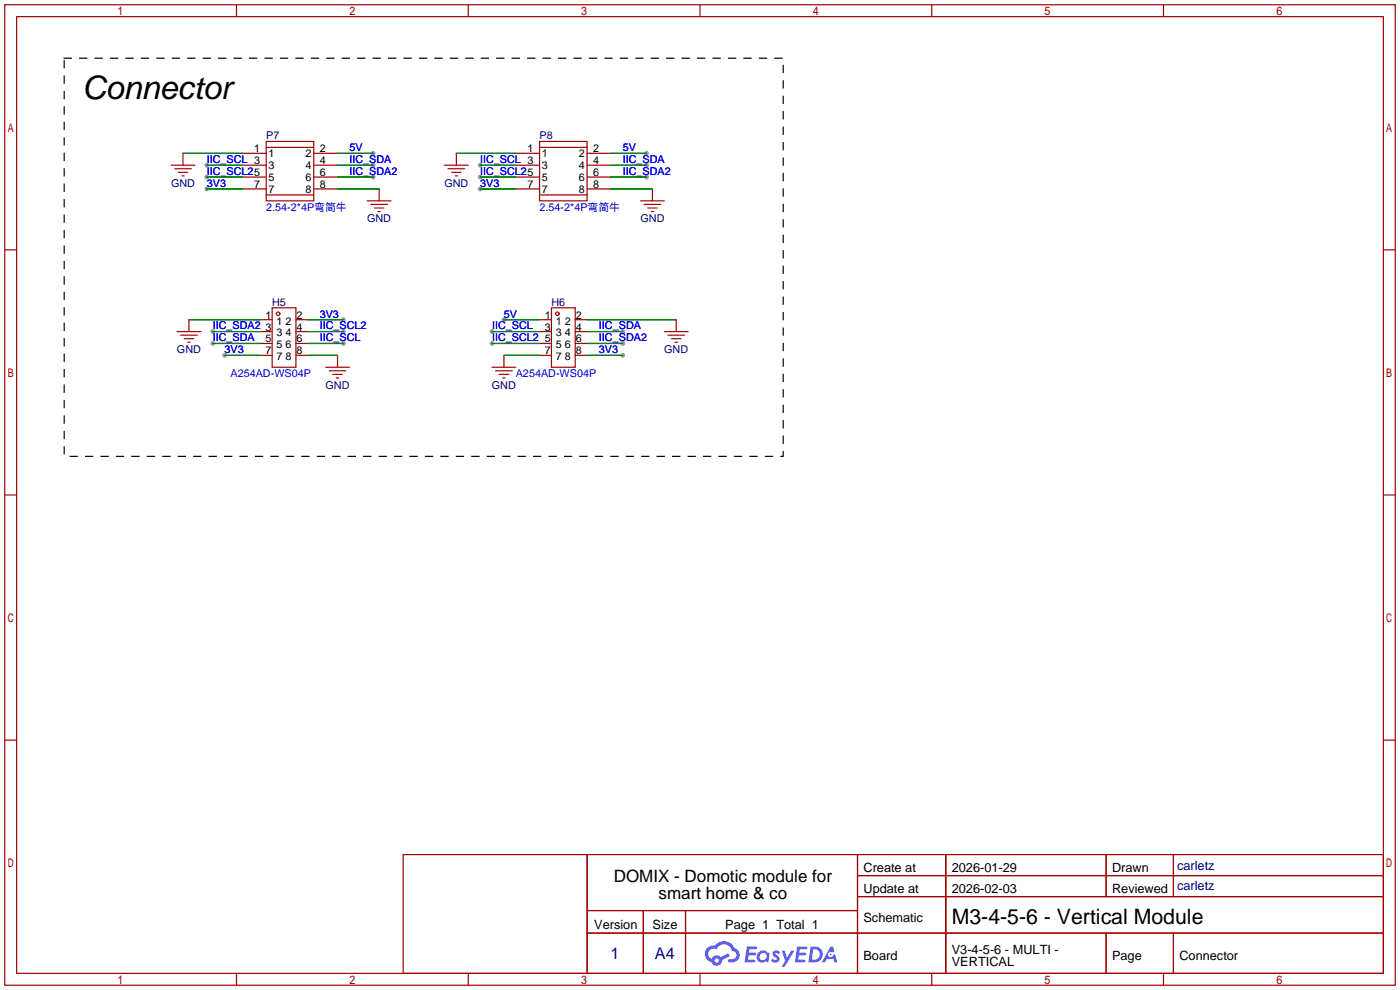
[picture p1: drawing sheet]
<svg xmlns="http://www.w3.org/2000/svg" width="299mm" height="212mm" viewBox="0 0 299 212" stroke-linecap="round" stroke-linejoin="round" font-family="sans-serif">
<g fill="#999">
<circle cx="44.2" cy="35.3" r=".51"/>
<circle cx="44.2" cy="37.8" r=".51"/>
<circle cx="44.2" cy="40.4" r=".51"/>
<circle cx="79.8" cy="35.3" r=".51"/>
<circle cx="79.8" cy="32.8" r=".51"/>
<circle cx="79.8" cy="37.8" r=".51"/>
<circle cx="102.6" cy="35.3" r=".51"/>
<circle cx="102.6" cy="37.8" r=".51"/>
<circle cx="102.6" cy="40.4" r=".51"/>
<circle cx="138.2" cy="35.3" r=".51"/>
<circle cx="138.2" cy="32.8" r=".51"/>
<circle cx="138.2" cy="37.8" r=".51"/>
<circle cx="45.5" cy="70.9" r=".51"/>
<circle cx="73.4" cy="70.9" r=".51"/>
<circle cx="73.4" cy="68.3" r=".51"/>
<circle cx="48" cy="75.9" r=".51"/>
<circle cx="45.5" cy="73.4" r=".51"/>
<circle cx="73.4" cy="73.4" r=".51"/>
<circle cx="133.1" cy="70.9" r=".51"/>
<circle cx="133.1" cy="73.4" r=".51"/>
<circle cx="105.2" cy="70.9" r=".51"/>
<circle cx="105.2" cy="73.4" r=".51"/>
<circle cx="133.1" cy="75.9" r=".51"/>
<circle cx="107.7" cy="68.3" r=".51"/>
</g>
<g fill="none" stroke="#a10000" stroke-width=".25">
<path d="M1 1h297.2v209.6h-297.2zM3.6 3.6h292.1v204.4h-292.1zM50.5 1v2.6M100.1 1v2.6M149.6 1v2.6M199.1 1v2.6M248.7 1v2.6M1 53.4h2.6M295.7 53.4h2.5M1 105.8h2.6M295.7 105.8h2.5M1 158.2h2.6"/>
<path d="M295.7 158.2h2.5M50.5 208v2.6M100.1 208v2.6M149.6 208v2.6M199.1 208v2.6M248.7 208v2.6"/>
</g>
<g fill="#5487ff">
<path d="M165.3 203.3a.99 .99 0 0 1 1.4 .2l-.3 .5a.39 .39 0 0 0-.3-.3 .39 .39 0 0 0-.4 .1l.1 .1a1.02 1.02 0 0 1 .6 1.6 1.17 1.17 0 0 1-1.7-.2l.4-.5 .6 .4 .3-.1v-.3a1.01 1.01 0 0 1-.7-1.5z"/>
<path d="M167.1 203.2h.6l.5 1.5 .9-1.5h.7l-2.1 3.4h-.7l.8-1.3z"/>
<path d="M159.6 202.3h1.9l.3 .1-.1 .4-1.5 .1-.1 .7h1.2l.3 .3-.3 .3h-1.3l-.1 .9h1.4l.1 .3-.1 .2-2.2 .1z"/>
<path d="M170.4 202.3h1.9l.2 .1-.1 .4-1.5 .1-.1 .7h1.3l.3 .3-.4 .3h-1.2l-.2 .9h1.4l.2 .3-.2 .2-2.1 .1z"/>
<path d="M177.5 202.3h.6l.2 1-.5 .3a.57 .57 0 0 0-.8 .2 .57 .57 0 0 0 .4 .8 .57 .57 0 0 0 .7-.5l.4-.2 .5 1.8h-.7l-.2-.7h-1.4l-.4 .7h-.7z"/>
<path d="M173.2 202.3l-.4 3.4h1.1a1.73 1.73 0 0 0 1.9-1.7 1.73 1.73 0 0 0-2-1.7zM173.8 202.9a1.14 1.14 0 0 1 1.4 1.1 1.14 1.14 0 0 1-1.5 1.1h-.2z"/>
<path d="M162 203.6a1.26 1.26 0 0 0 0 1.8 1.26 1.26 0 0 0 1.7 .1l.5 .2 .3-1.9-.1-.2h-.4a1.21 1.21 0 0 0-2 0zM162.6 203.9a.76 .76 0 0 1 1 0 .76 .76 0 0 1 .1 1.1 .76 .76 0 0 1-1 .1l-.4-.6z"/>
<path d="M151.2 202.6a1.81 1.81 0 0 0 .9 3 1.18 1.18 0 0 0 1.3 .8 1.18 1.18 0 0 0 .9-1.2l1.7-.9-.4-.6-1.5 .8a1.2 1.2 0 0 0-2 .4 1.14 1.14 0 0 1-.6-1.6 1.14 1.14 0 0 1 1.7-.4 1.73 1.73 0 0 1 1.7-1.1 1.73 1.73 0 0 1 1.6 1.4 .94 .94 0 0 1 .8 1.2 .94 .94 0 0 1-1.3 .6 .36 .36 0 0 0-.4 .3 .36 .36 0 0 0 .3 .4 1.63 1.63 0 0 0 2.1-1 1.63 1.63 0 0 0-1-2.1 2.43 2.43 0 0 0-4.2-.5l-1 .1zM152.7 205.3a.45 .45 0 0 1 .9 0 .45 .45 0 0 1-.9 0z"/>
<circle cx="177.5" cy="204" r=".22"/>
</g>
<g fill="none" stroke="#a10000" stroke-width=".25">
<path d="M36.6 35.3h5.1M37.3 36.1h3.6M38.1 36.8h2M38.9 37.6h.5M39.1 32.8v2.5M51.8 32.8h5.1M51.8 35.3h5.1M51.8 37.8h5.1M56.9 30.2h10.2v12.7h-10.2zM56.9 31.5h10.2M67.1 32.8h5M67.1 35.3h5"/>
<path d="M67.1 37.8h5M95 35.3h5.1M95.8 36.1h3.5M96.5 36.8h2.1M97.3 37.6h.5M97.5 32.8v2.5M110.2 32.8h5.1M110.2 35.3h5.1M110.2 37.8h5.1M115.3 30.2h10.2v12.7h-10.2zM115.3 31.5h10.2M125.5 32.8h5.1"/>
<path d="M125.5 35.3h5.1M125.5 37.8h5.1M51.8 40.4h5.1M56.9 41.7h10.2M67.1 40.4h5M78.5 42.9h5.1M79.2 43.7h3.6M80 44.4h2M80.8 45.2h.5M81 40.4v2.5M110.2 40.4h5.1M115.3 41.7h10.2"/>
<path d="M125.5 40.4h5.1M136.9 42.9h5.1M137.7 43.7h3.5M138.4 44.4h2.1M139.2 45.2h.5M139.4 40.4v2.5M37.8 70.9h5.1M38.6 71.6h3.6M39.4 72.4h2M40.1 73.2h.5M40.4 68.3v2.6M55.6 68.3h2.6"/>
<path d="M55.6 75.9h2.6M55.6 70.9h2.6M55.6 73.4h2.6M58.2 65.8h5v12.7h-5zM63.2 68.3h2.6M63.2 75.9h2.6M63.2 70.9h2.6M63.2 73.4h2.6M69.6 78.5h5.1M70.4 79.2h3.5M72.1 75.9v2.6M105.2 78.5h5"/>
<path d="M105.9 79.2h3.6M107.7 75.9v2.6M115.3 68.3h2.6M115.3 75.9h2.6M115.3 70.9h2.6M115.3 73.4h2.6M117.9 65.8h5v12.7h-5zM122.9 68.3h2.6M122.9 75.9h2.6M122.9 70.9h2.6M122.9 73.4h2.6M142 70.9h5.1"/>
<path d="M142.7 71.6h3.6M143.5 72.4h2M144.3 73.2h.5M144.5 68.3v2.6M71.1 80h2.1M71.9 80.8h.5M106.7 80h2M107.4 80.8h.5M86.2 182.6h209.5v25.4h-209.5zM125.5 182.6v25.4M125.5 194.6h57.8M125.5 199.4h170.2"/>
<path d="M137.5 194.6v13.4M146.5 194.6v13.4M183.3 182.6v25.4M183.3 187.1h112.4M183.3 191.6h112.4M202.1 182.6v25.4M236.4 182.6v9M236.4 199.4v8.6M250.8 182.6v9M250.8 199.4v8.6"/>
<circle cx="59.4" cy="67.1" r=".38"/>
<circle cx="119.1" cy="67.1" r=".38"/>
</g>
<g fill="none" stroke="#008700" stroke-width=".25">
<path d="M39.1 32.8h12.7M44.2 35.3h7.6M44.2 37.8h7.6M72.1 35.3h7.7M72.1 37.8h7.7M72.1 32.8h7.7M97.5 32.8h12.7M102.6 35.3h7.6M102.6 37.8h7.6M130.6 35.3h7.6M130.6 37.8h7.6M130.6 32.8h7.6"/>
<path d="M44.2 40.4h7.6M72.1 40.4h8.9M102.6 40.4h7.6M130.6 40.4h8.8M40.4 68.3h15.2M45.5 70.9h10.1M45.5 73.4h10.1M48 75.9h7.6M65.8 70.9h7.6M65.8 68.3h7.6M65.8 75.9h6.3M65.8 73.4h7.6"/>
<path d="M105.2 70.9h10.1M105.2 73.4h10.1M107.7 68.3h7.6M107.7 75.9h7.6M125.5 70.9h7.6M125.5 68.3h19M125.5 75.9h7.6M125.5 73.4h7.6"/>
</g>
<path d="M13.7 12.4h153.7v85.1h-153.7z" fill="none" stroke="#000" stroke-width=".25" stroke-dasharray="1.5 1.8"/>
<text font-size="6.9" x="17.5" y="21.2">Connector</text>
<text font-size="4.5" x="203.4" y="197.5">M3-4-5-6 - Vertical Module</text>
<g font-size="3.6">
<text x="131.2" y="188.5">DOMIX - Domotic module for</text>
<text x="140.8" y="192.2">smart home &amp; co</text>
</g>
<g font-size="3.5" fill="#000080">
<text x="130.5" y="204.9">1</text>
<text x="140" y="204.9">A4</text>
</g>
<g font-size="2.7" fill="#000080">
<text x="251.6" y="185.9">carletz</text>
<text x="251.6" y="190.2">carletz</text>
</g>
<g font-size="2.7">
<text x="184.5" y="186.3">Create at</text>
<text x="184.5" y="190.8">Update at</text>
<text x="203.4" y="186.3">2026-01-29</text>
<text x="203.4" y="190.8">2026-02-03</text>
<text x="237.7" y="186.3">Drawn</text>
<text x="237.7" y="190.8">Reviewed</text>
<text x="184.5" y="197">Schematic</text>
<text x="127" y="198.5">Version</text>
<text x="139.5" y="198.5">Size</text>
<text x="155" y="198.5">Page 1 Total 1</text>
<text x="203.4" y="203.8">V3-4-5-6 - MULTI -</text>
<text x="184.5" y="205.2">Board</text>
<text x="203.4" y="206.5">VERTICAL</text>
<text x="237.7" y="205.2">Page</text>
<text x="252.1" y="205.2">Connector</text>
</g>
<g font-size="2.3" fill="#000080">
<text x="56.9" y="29.8">P7</text>
<text x="115.3" y="29.8">P8</text>
<text x="36.6" y="39.9">GND</text>
<text x="95" y="39.9">GND</text>
<text x="78.5" y="47.5">GND</text>
<text x="136.9" y="47.5">GND</text>
<text x="58.2" y="65.3">H5</text>
<text x="117.9" y="65.3">H6</text>
<text x="37.8" y="75.5">GND</text>
<text x="142" y="75.5">GND</text>
<text x="69.6" y="83.1">GND</text>
<text x="105.1" y="83.1">GND</text>
</g>
<g font-size="2.3" fill="#00f">
<text x="44.2" y="34.8">IIC_SCL 3</text>
<text x="74.7" y="34.8">IIC_SDA</text>
<text x="74.7" y="32.3">5V</text>
<text x="102.6" y="34.8">IIC_SCL 3</text>
<text x="133.1" y="34.8">IIC_SDA</text>
<text x="133.1" y="32.3">5V</text>
<text x="44.2" y="37.4">IIC_SCL25</text>
<text x="44.2" y="39.9">3V3</text>
<text x="74.7" y="37.4">IIC_SDA2</text>
<text x="102.6" y="37.4">IIC_SCL25</text>
<text x="102.6" y="39.9">3V3</text>
<text x="133.1" y="37.4">IIC_SDA2</text>
<text x="56.9" y="45">2.54-2*4P弯简牛</text>
<text x="115.3" y="45">2.54-2*4P弯简牛</text>
<text x="45.5" y="70.4">IIC_SDA2</text>
<text x="68.3" y="70.4">IIC_SCL2</text>
<text x="68.3" y="67.9">3V3</text>
<text x="105.2" y="70.4">IIC_SCL</text>
<text x="107.7" y="67.9">5V</text>
<text x="128" y="70.4">IIC_SDA</text>
<text x="45.5" y="72.9">IIC_SDA</text>
<text x="48" y="75.5">3V3</text>
<text x="68.3" y="72.9">IIC_SCL</text>
<text x="105.2" y="72.9">IIC_SCL2</text>
<text x="128" y="72.9">IIC_SDA2</text>
<text x="128" y="75.5">3V3</text>
<text x="49.3" y="80.6">A254AD-WS04P</text>
<text x="110.2" y="80.6">A254AD-WS04P</text>
</g>
<g font-size="2.3">
<text x="54.3" y="32.5">1</text>
<text x="57.4" y="33.6">1</text>
<text x="65.3" y="33.6">2</text>
<text x="68.3" y="32.5">2</text>
<text x="68.3" y="35.1">4</text>
<text x="112.8" y="32.5">1</text>
<text x="115.8" y="33.6">1</text>
<text x="123.7" y="33.6">2</text>
<text x="126.7" y="32.5">2</text>
<text x="126.7" y="35.1">4</text>
<text x="54.3" y="40.2">7</text>
<text x="57.4" y="36.1">3</text>
<text x="57.4" y="38.6">5</text>
<text x="57.4" y="41.2">7</text>
<text x="65.3" y="36.1">4</text>
<text x="65.3" y="38.6">6</text>
<text x="65.3" y="41.2">8</text>
<text x="68.3" y="37.6">6</text>
<text x="68.3" y="40.2">8</text>
<text x="112.8" y="40.2">7</text>
<text x="115.8" y="36.1">3</text>
<text x="115.8" y="38.6">5</text>
<text x="115.8" y="41.2">7</text>
<text x="123.7" y="36.1">4</text>
<text x="123.7" y="38.6">6</text>
<text x="123.7" y="41.2">8</text>
<text x="126.7" y="37.6">6</text>
<text x="126.7" y="40.2">8</text>
<text x="56.8" y="68.1">1</text>
<text x="56.8" y="70.6">3</text>
<text x="59.1" y="69.4">1</text>
<text x="59.1" y="71.9">3</text>
<text x="61" y="71.9">4</text>
<text x="61" y="69.4">2</text>
<text x="63.4" y="70.6">4</text>
<text x="63.4" y="68.1">2</text>
<text x="116.4" y="68.1">1</text>
<text x="116.4" y="70.6">3</text>
<text x="118.8" y="69.4">1</text>
<text x="118.8" y="71.9">3</text>
<text x="120.7" y="71.9">4</text>
<text x="120.7" y="69.4">2</text>
<text x="123.1" y="70.6">4</text>
<text x="123.1" y="68.1">2</text>
<text x="56.8" y="73.2">5</text>
<text x="56.8" y="75.7">7</text>
<text x="59.1" y="74.4">5</text>
<text x="59.1" y="77">7</text>
<text x="61" y="77">8</text>
<text x="61" y="74.4">6</text>
<text x="63.4" y="75.7">8</text>
<text x="63.4" y="73.2">6</text>
<text x="116.4" y="73.2">5</text>
<text x="116.4" y="75.7">7</text>
<text x="118.8" y="74.4">5</text>
<text x="118.8" y="77">7</text>
<text x="120.7" y="77">8</text>
<text x="120.7" y="74.4">6</text>
<text x="123.1" y="75.7">8</text>
<text x="123.1" y="73.2">6</text>
</g>
</svg>
